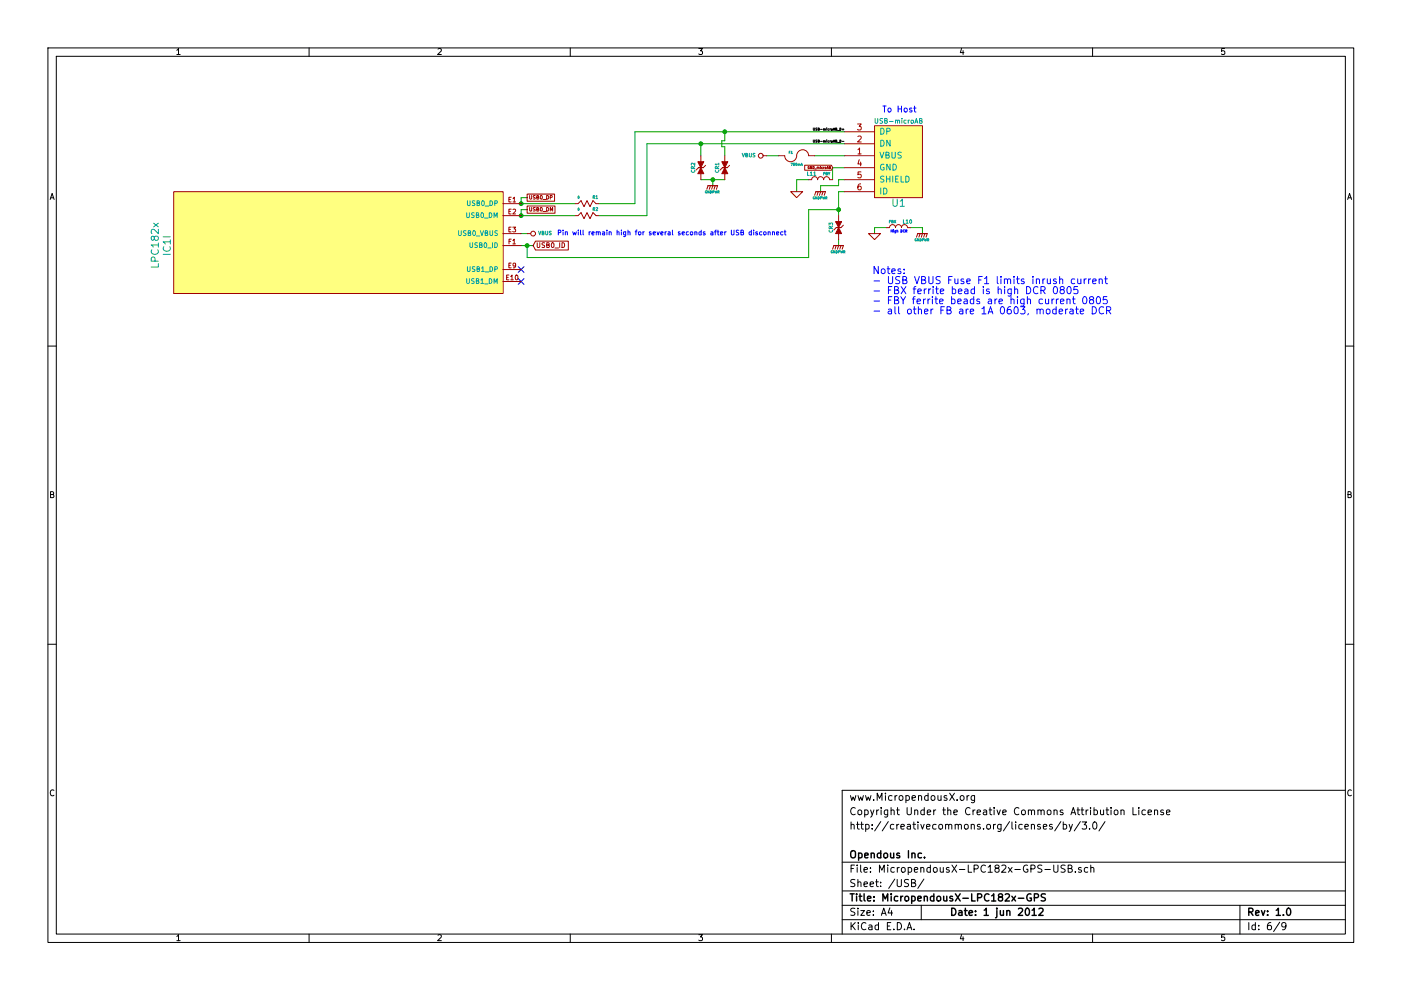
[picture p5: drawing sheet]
EESchema Schematic File Version 2  date 5/31/2012 10:34:44 PM
LIBS:power
LIBS:device
LIBS:transistors
LIBS:conn
LIBS:linear
LIBS:regul
LIBS:74xx
LIBS:cmos4000
LIBS:adc-dac
LIBS:memory
LIBS:xilinx
LIBS:special
LIBS:microcontrollers
LIBS:dsp
LIBS:microchip
LIBS:analog_switches
LIBS:motorola
LIBS:texas
LIBS:intel
LIBS:audio
LIBS:interface
LIBS:digital-audio
LIBS:philips
LIBS:display
LIBS:cypress
LIBS:siliconi
LIBS:opto
LIBS:atmel
LIBS:contrib
LIBS:valves
LIBS:opendous
LIBS:Opennect_Schematic_Symbols_Library
LIBS:MicropendousX-LPC182x-GPS-cache
EELAYER 25  0
EELAYER END
$Descr A4 11700 8267
encoding utf-8
Sheet 6 9
Title "MicropendousX-LPC182x-GPS"
Date "1 jun 2012"
Rev "1.0"
Comp "Opendous Inc."
Comment1 ""
Comment2 "http://creativecommons.org/licenses/by/3.0/"
Comment3 "Copyright Under the Creative Commons Attribution License"
Comment4 "www.MicropendousX.org"
$EndDescr
Connection ~ 7000 1750
Wire Wire Line
	6750 1750 7000 1750
Wire Wire Line
	6750 1750 6750 2150
Wire Wire Line
	4450 2050 4350 2050
Wire Wire Line
	4350 1750 4350 1800
Wire Wire Line
	4350 1750 4400 1750
Wire Wire Line
	4350 1800 4800 1800
Wire Wire Line
	5000 1700 5300 1700
Connection ~ 5850 1200
Wire Wire Line
	7050 1200 5400 1200
Connection ~ 6050 1100
Wire Wire Line
	5300 1700 5300 1100
Wire Wire Line
	5300 1100 7050 1100
Wire Wire Line
	5850 1200 5850 1300
Connection ~ 5950 1500
Wire Wire Line
	5950 1550 5950 1500
Wire Wire Line
	7000 2000 7000 2050
Wire Wire Line
	4400 1950 4350 1950
Wire Wire Line
	6800 1300 7050 1300
Wire Wire Line
	7300 1950 7300 1900
Wire Wire Line
	7300 1900 7400 1900
Wire Wire Line
	6650 1600 6650 1500
Wire Wire Line
	6650 1500 6750 1500
Wire Wire Line
	6500 1300 6400 1300
Wire Wire Line
	6850 1600 6850 1550
Wire Wire Line
	6850 1550 7000 1550
Wire Wire Line
	7000 1550 7000 1500
Wire Wire Line
	7000 1500 7050 1500
Wire Wire Line
	7050 1600 7000 1600
Wire Wire Line
	7000 1600 7000 1800
Wire Wire Line
	7050 1400 6950 1400
Wire Wire Line
	6950 1400 6950 1500
Wire Wire Line
	7600 1900 7700 1900
Wire Wire Line
	7700 1900 7700 1950
Wire Wire Line
	5850 1500 6050 1500
Wire Wire Line
	6050 1300 6050 1225
Wire Wire Line
	6050 1225 6025 1225
Wire Wire Line
	6025 1225 6025 1175
Wire Wire Line
	6025 1175 6050 1175
Wire Wire Line
	6050 1175 6050 1100
Wire Wire Line
	5400 1200 5400 1800
Wire Wire Line
	5400 1800 5000 1800
Wire Wire Line
	4800 1700 4350 1700
Wire Wire Line
	4400 1650 4350 1650
Wire Wire Line
	4350 1650 4350 1700
Connection ~ 4350 1700
Connection ~ 4350 1800
Wire Wire Line
	4400 2050 4400 2150
Connection ~ 4400 2050
Wire Wire Line
	4400 2150 6750 2150
Text Notes 4650 1975 0    40   ~ 0
Pin will remain high for several seconds after USB disconnect
NoConn ~ 4350 2250
NoConn ~ 4350 2350
$Comp
L LPC182X_TFBGA100 IC1
U 9 1
P 1450 2050
F 0 "IC1" V 1400 2050 60  0000 C CNN
F 1 "LPC182x" V 1300 2050 60  0000 C CNN
	9    1450 2050
	1    0    0    -1  
$EndComp
Text GLabel 4400 1750 2    30   UnSpc ~ 0
USB0_DM
Text GLabel 4400 1650 2    30   UnSpc ~ 0
USB0_DP
Text GLabel 6950 1400 0    20   Input ~ 0
GND_microAB
$Comp
L R_MINI R1
U 1 1
P 4900 1700
F 0 "R1" H 4830 1750 25  0000 C CNN
F 1 "0" H 4970 1750 20  0000 C CNN
	1    4900 1700
	-1   0    0    -1  
$EndComp
$Comp
L R_MINI R2
U 1 1
P 4900 1800
F 0 "R2" H 4830 1850 25  0000 C CNN
F 1 "0" H 4970 1850 20  0000 C CNN
	1    4900 1800
	-1   0    0    -1  
$EndComp
$Comp
L ESD CR2
U 1 1
P 5850 1400
F 0 "CR2" H 5850 1460 30  0000 C CNN
F 1 "ESD" H 5850 1350 20  0001 C CNN
	1    5850 1400
	0    -1   1    0   
$EndComp
$Comp
L ESD CR1
U 1 1
P 6050 1400
F 0 "CR1" H 6050 1460 30  0000 C CNN
F 1 "ESD" H 6050 1350 20  0001 C CNN
	1    6050 1400
	0    -1   1    0   
$EndComp
$Comp
L GNDPWR #PWR30
U 1 1
P 5950 1550
F 0 "#PWR30" H 5950 1600 40  0001 C CNN
F 1 "GNDPWR" H 5945 1495 20  0000 C CNN
	1    5950 1550
	1    0    0    -1  
$EndComp
$Comp
L GNDPWR #PWR34
U 1 1
P 7000 2050
F 0 "#PWR34" H 7000 2100 40  0001 C CNN
F 1 "GNDPWR" H 6995 1995 20  0000 C CNN
	1    7000 2050
	1    0    0    -1  
$EndComp
$Comp
L VBUS #PWR29
U 1 1
P 4400 1950
F 0 "#PWR29" H 4400 2050 30  0001 C CNN
F 1 "VBUS" V 4400 2100 30  0000 C CNN
	1    4400 1950
	0    1    1    0   
$EndComp
Text GLabel 4450 2050 2    40   Input ~ 0
USB0_ID
Text Notes 7282 2300 0    60   ~ 0
Notes:\n- USB VBUS Fuse F1 limits inrush current\n- FBX ferrite bead is high DCR 0805\n- FBY ferrite beads are high current 0805\n- all other FB are 1A 0603, moderate DCR
Text Notes 7433 1950 0    20   ~ 0
High DCR
$Comp
L GNDPWR #PWR36
U 1 1
P 7700 1950
F 0 "#PWR36" H 7700 2000 40  0001 C CNN
F 1 "GNDPWR" H 7695 1895 20  0000 C CNN
	1    7700 1950
	1    0    0    -1  
$EndComp
$Comp
L GND #PWR35
U 1 1
P 7300 1950
F 0 "#PWR35" H 7300 1950 30  0001 C CNN
F 1 "GND" H 7300 1880 30  0001 C CNN
	1    7300 1950
	-1   0    0    -1  
$EndComp
$Comp
L L_MINI L10
U 1 1
P 7500 1900
F 0 "L10" H 7425 1850 30  0000 C CNN
F 1 "FBX" H 7550 1850 22  0000 C CNN
	1    7500 1900
	-1   0    0    1   
$EndComp
$Comp
L L_MINI L11
U 1 1
P 6850 1500
F 0 "L11" H 6775 1450 30  0000 C CNN
F 1 "FBY" H 6900 1450 22  0000 C CNN
	1    6850 1500
	1    0    0    1   
$EndComp
$Comp
L ESD CR3
U 1 1
P 7000 1900
F 0 "CR3" H 7000 1960 30  0000 C CNN
F 1 "ESD" H 7000 1850 20  0001 C CNN
	1    7000 1900
	0    -1   1    0   
$EndComp
$Comp
L FUSE-MINI F1
U 1 1
P 6650 1300
F 0 "F1" H 6700 1325 20  0000 C CNN
F 1 "750mA" H 6650 1225 20  0000 C CNN
	1    6650 1300
	-1   0    0    -1  
$EndComp
Text Label 7050 1200 2    20   ~ 0
USB-microAB_D-
Text Label 7050 1100 2    20   ~ 0
USB-microAB_D+
$Comp
L VBUS #PWR31
U 1 1
P 6400 1300
F 0 "#PWR31" H 6400 1400 30  0001 C CNN
F 1 "VBUS" V 6400 1450 30  0000 C CNN
	1    6400 1300
	0    -1   1    0   
$EndComp
Text Notes 7364 950  0    50   ~ 0
To Host
$Comp
L GND #PWR32
U 1 1
P 6650 1600
F 0 "#PWR32" H 6650 1600 30  0001 C CNN
F 1 "GND" H 6650 1530 30  0001 C CNN
	1    6650 1600
	-1   0    0    -1  
$EndComp
$Comp
L GNDPWR #PWR33
U 1 1
P 6850 1600
F 0 "#PWR33" H 6850 1650 40  0001 C CNN
F 1 "GNDPWR" H 6845 1545 20  0000 C CNN
	1    6850 1600
	1    0    0    -1  
$EndComp
$Comp
L USBCONN-HOSTCAPABLE U1
U 1 1
P 7350 1350
F 0 "U1" H 7500 1000 60  0000 C CNN
F 1 "USB-microAB" H 7500 1685 40  0000 C CNN
	1    7350 1350
	1    0    0    -1  
$EndComp
$EndSCHEMATC
